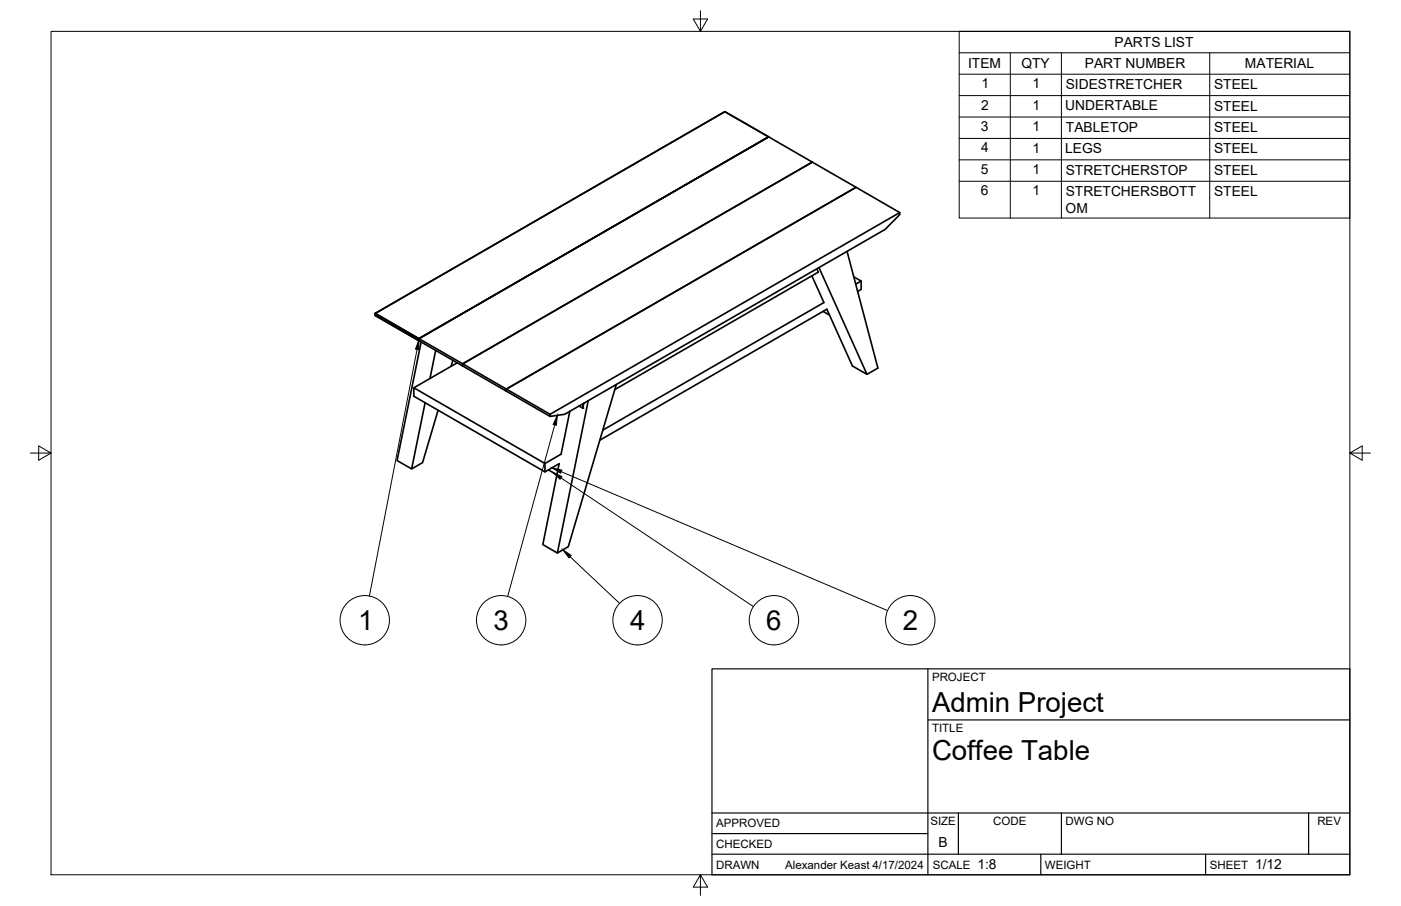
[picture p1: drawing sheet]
<svg xmlns="http://www.w3.org/2000/svg" width="432mm" height="279mm" viewBox="0 0 432 279" stroke-linecap="round" stroke-linejoin="round" font-family="sans-serif">
<!-- layer: Visible -->
<g fill="none" stroke="#000" stroke-width=".51">
<path d="M261.1 77.5l9.5 36-3.4 1.9M277.3 65.6l-13.5-7.8-107.7 62.2v.6M115.7 96.6l107.7-62.2 13.5 7.8-107.8 62.2v.7v-.7l107.8-62.2 13.5 7.8-107.8 62.2v.7v-.7l107.8-62.2 13.4 7.8-107.7 62.2v.6l-40.4-23.3zM250.2 85.1l3.7 8.2-68.1 39.4M251.8 82.9l.4 1-62.7 36.2M252.4 82.5l14.8 32.9-4.5-2.5-7.9-17.5-70 40.4M253.7 96l2 1.2M263.1 85.4l2.3 1.3v2.6l-1.1 .6M265.4 86.7l-1.7 .9M129.1 104.4l107.8-62.2-13.5-7.8-107.7 62.2v.7l13.4 7.8v-.7l-13.4-7.8 53.8 31.2M129.8 105.5l-7.4 36.5 4.5 2.6M134.3 108.1l-1.8 8.6"/>
<path d="M139.6 111.1l-.6 1.9M140.9 111.9l-13.3 7.7v2.6l40.4 23.3v-2.6l-40.4-23.3M189.9 118.6l-14.7 50-3.4 1.9M131 124.2l-4.1 20.4 3.3-1.9 4.8-16.2M156.1 120.6l13.4 7.8 4.5-.6 98.8-57.1 4.5-4.5v-.6l-107.8 62.2v.6M175.6 126.9l-2.7 13.2-4.9 2.8M178.5 125.2l1.1 .7 .3-1.5-.3 1.5M181.3 123.6l-9.5 46.9-4.5-2.6 5-24.9-4.3 2.5M169 144.9l2.6 1.5"/>
</g>
<circle cx="179.6" cy="125.9" r=".25" fill="#000"/>
<!-- layer: Border -->
<path d="M15.7 9.7h400.3v260.1h-400.3zM215.9 3.3v6.4l-2.2-3.8h4.4l-2.2 3.8M9.4 139.7h6.3l-3.8-2.2v4.4l3.8-2.2M416 139.7l3.8 2.2v-4.4l-3.8 2.2h6.4M215.9 269.8l2.2 3.8h-4.4l2.2-3.8v6.3" fill="none" stroke="#000" stroke-width=".31"/>
<!-- layer: Titleblock -->
<path d="M219.4 206.3h196.6v63.5h-196.6zM286 206.3v63.5M286 222h130M219.4 257.1h66.6M219.4 250.7h196.6M295.4 250.7v12.7M327.1 250.7v12.7M403.3 250.7v12.7M219.4 263.4h196.6M320.8 263.4v6.4M371.6 263.4v6.4" fill="none" stroke="#000" stroke-width=".36"/>
<!-- layer: Parts Lists -->
<path d="M295.6 9.7h120.4v57.5h-120.4zM295.6 16.3h120.4M311.4 16.3v50.9M327.1 16.3v50.9M372.9 16.3v50.9M295.6 22.9h120.4M295.6 29.5h120.4M295.6 36.1h120.4M295.6 42.7h120.4M295.6 49.3h120.4M295.6 55.9h120.4" fill="none" stroke="#000" stroke-width=".31"/>
<!-- layer: Balloons -->
<g fill="none" stroke="#000" stroke-width=".31">
<path d="M128.5 107.7l-14.6 76.1M171 131l-14.5 52.9M172.9 147.4l59.3 39.6M173 145.5l100.5 42.8M175.7 171.7l15.2 14.4"/>
<circle cx="112.4" cy="191.3" r="7.6"/>
<circle cx="154.5" cy="191.3" r="7.6"/>
<circle cx="196.5" cy="191.3" r="7.6"/>
<circle cx="238.5" cy="191.3" r="7.6"/>
<circle cx="280.6" cy="191.3" r="7.6"/>
</g>
<path d="M129.1 104.8v3l-1-.1zM171.8 128.1l-.3 3-1-.2zM170.3 145.7l2.9 1.2-.6 .9zM170.2 144.3l3 .7-.4 .9zM173.5 169.6l2.5 1.7-.7 .7z" fill="#000" stroke="#000" stroke-width=".31"/>
<g font-size="8.5">
<text x="110.4" y="194.3">1</text>
<text x="152.1" y="194.3">3</text>
<text x="194.3" y="194.3">4</text>
<text x="236.2" y="194.3">6</text>
<text x="278.3" y="194.3">2</text>
<text x="287.3" y="219.5">Admin Project</text>
<text x="287.3" y="234.5">Coffee Table</text>
</g>
<g font-size="4.3">
<text x="343.5" y="14.5">PARTS LIST</text>
<text x="298.4" y="21.1">ITEM</text>
<text x="314.8" y="21">QTY</text>
<text x="334.3" y="21.1">PART NUMBER</text>
<text x="383.7" y="21.1">MATERIAL</text>
<text x="302.5" y="27.2">1</text>
<text x="318.2" y="27.2">1</text>
<text x="328.5" y="27.5">SIDESTRETCHER</text>
<text x="374.2" y="27.5">STEEL</text>
<text x="302.4" y="33.8">2</text>
<text x="318.2" y="33.8">1</text>
<text x="328.3" y="34.1">UNDERTABLE</text>
<text x="374.2" y="34.1">STEEL</text>
<text x="302.3" y="40.4">3</text>
<text x="318.2" y="40.4">1</text>
<text x="328.5" y="40.7">TABLETOP</text>
<text x="374.2" y="40.7">STEEL</text>
<text x="302.4" y="47">4</text>
<text x="318.2" y="47">1</text>
<text x="328.3" y="47.3">LEGS</text>
<text x="374.2" y="47.3">STEEL</text>
<text x="302.3" y="53.6">5</text>
<text x="318.2" y="53.6">1</text>
<text x="328.5" y="53.9">STRETCHERSTOP</text>
<text x="374.2" y="53.9">STEEL</text>
<text x="302.3" y="60.2">6</text>
<text x="318.2" y="60.2">1</text>
<text x="328.4" y="65.7">OM</text>
<text x="328.5" y="60.5">STRETCHERSBOTT</text>
<text x="374.2" y="60.5">STEEL</text>
<text x="289.3" y="261.2">B</text>
<text x="301.2" y="268.1">1:8</text>
<text x="386.8" y="268.1">1/12</text>
</g>
<g font-size="3.5">
<text x="287.3" y="210.1">PROJECT</text>
<text x="287.3" y="225.8">TITLE</text>
<text x="220.7" y="255.2">APPROVED</text>
<text x="286.7" y="254.5">SIZE</text>
<text x="306.1" y="254.5">CODE</text>
<text x="328.4" y="254.5">DWG NO</text>
<text x="406" y="254.5">REV</text>
<text x="220.7" y="261.5">CHECKED</text>
<text x="220.7" y="267.9">DRAWN</text>
<text x="242" y="267.9">Alexander Keast 4/17/2024</text>
<text x="287.5" y="267.9">SCALE</text>
<text x="322.1" y="267.9">WEIGHT</text>
<text x="372.9" y="267.9">SHEET</text>
</g>
</svg>
